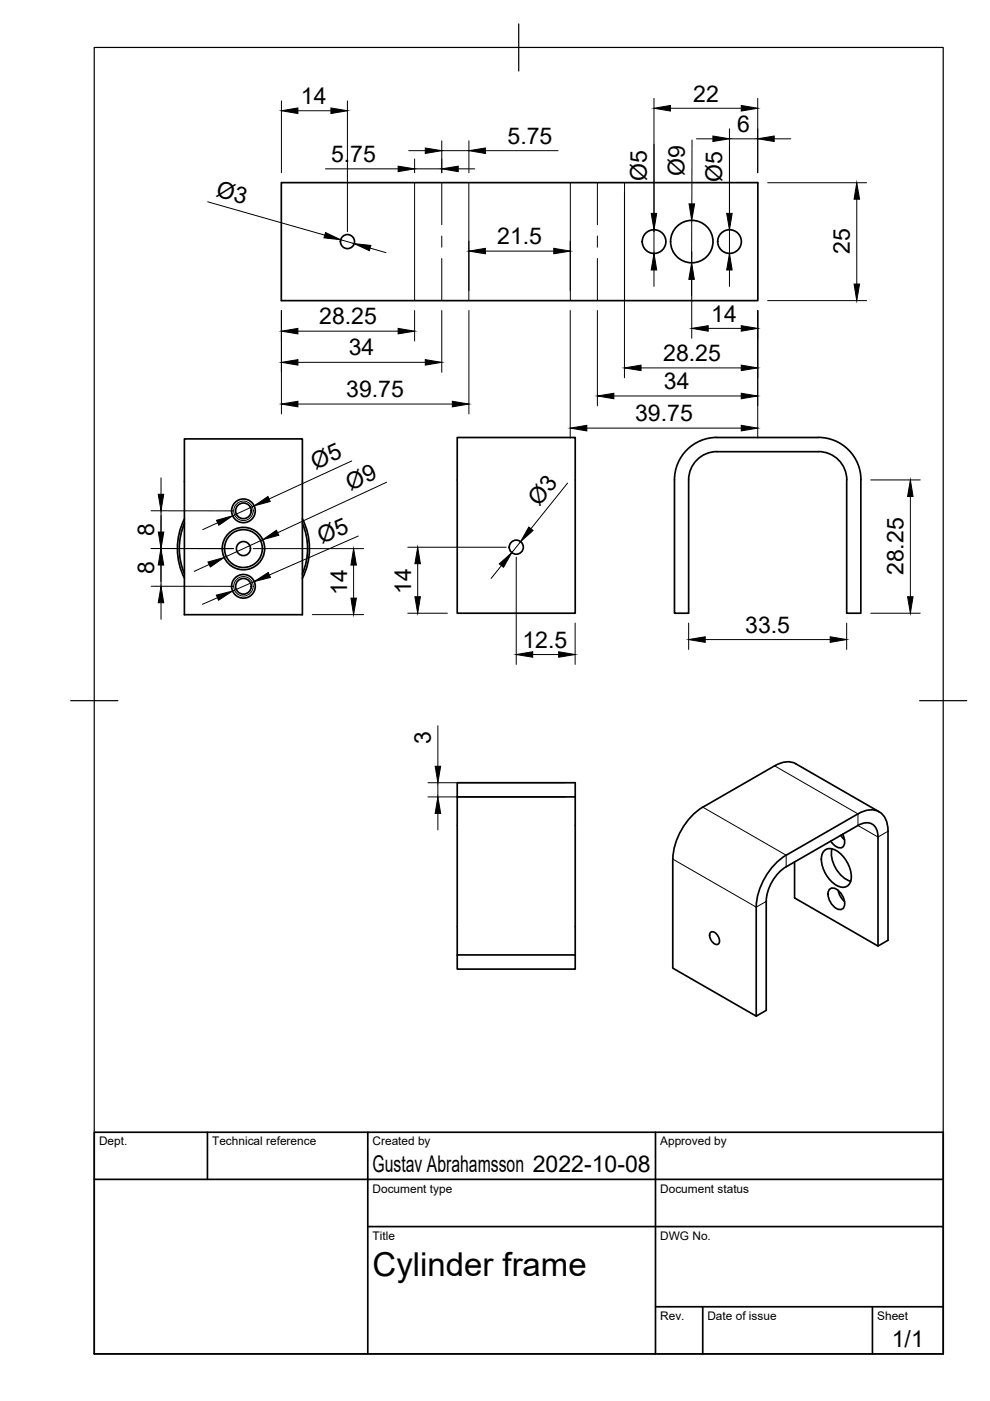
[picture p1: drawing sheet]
<svg xmlns="http://www.w3.org/2000/svg" width="210mm" height="297mm" viewBox="0 0 210 297" stroke-linecap="round" stroke-linejoin="round" font-family="sans-serif">
<!-- layer: Visible -->
<g fill="none" stroke="#000" stroke-width=".36">
<path d="M59.6 38.7h101.1v25h-101.1zM39.1 93.1h25v37.2h-25zM96.9 92.8h25.1v37.2h-25.1zM152 95.8h21.5M152 95.7a6 6 0 0 0-6 6.1v28.2h-3v-28.3a9 9 0 0 1 9-8.9l21.5-.1a9 9 0 0 1 9 9M173.5 95.7a6 6 0 0 1 6 6v28.3h3v-28.2M39.1 110a14 14 0 0 0 0 12.6M39.1 110.9a13.6 13.6 0 0 0 0 10.8M64.1 110.9a13.6 13.6 0 0 1 0 10.8M64.1 110a14 14 0 0 1 0 12.6M96.9 169v33.5h25.1M96.9 169v-3h25.1v36.5"/>
<path d="M96.9 169h25.1M149 171.1a14.1 14.1 0 0 0-6.3 11l-.1 23.2 17.7 10.1M164.2 162.4l-15.2 8.7M164.2 162.4a4.6 4.6 0 0 1 4.5-.5l17.7 10.2M176.4 180a6.4 6.4 0 0 0 4 6.8M178.3 177.1l.7 .9M178.6 176.9a2.14 2.14 0 0 1 0 2.8 2.14 2.14 0 0 1-2.5-1.4M150.6 197.7a1.28 1.28 0 0 1 1.7 1 1.14 1.14 0 0 1-.2 1.5 1.85 1.85 0 0 1-1.5-2.5zM162.5 191.1a9.4 9.4 0 0 1 4.2-7.3l15.2-8.8a2.54 2.54 0 0 1 4 .9l.3 1.6v23.1M166.7 181.3l15.2-8.7a4.1 4.1 0 0 1 5.4 .2 5.3 5.3 0 0 1 1 3.4v23.2l-2.1 1.2-17.7-10.2v-7.7M166.7 181.3a14.1 14.1 0 0 0-6.4 11v23.1l2.2-1.2v-23.1M174.7 180.4a2.31 2.31 0 0 1 3.3 .4 6.8 6.8 0 0 1 2.4 5.8 1.85 1.85 0 0 1-1.2 1.5 1.85 1.85 0 0 1-1.9-.4 6.8 6.8 0 0 1-3.1-6.2z"/>
<path d="M175.8 188.6a1.26 1.26 0 0 1 2 .3 3.3 3.3 0 0 1 1.1 3.6 1.26 1.26 0 0 1-2-.2 3.3 3.3 0 0 1-1.1-3.7zM177.7 188.8l.4 1 .9 1.3M96.9 202.5v3h25.1v-3"/>
<circle cx="73.7" cy="51.2" r="1.49"/>
<circle cx="138.7" cy="51.2" r="2.51"/>
<circle cx="146.7" cy="51.2" r="4.5"/>
<circle cx="154.7" cy="51.2" r="2.51"/>
<circle cx="51.6" cy="108.3" r="1.66"/>
<circle cx="51.6" cy="116.3" r="1.49"/>
<circle cx="51.6" cy="108.3" r="2.51"/>
<circle cx="51.6" cy="116.3" r="4"/>
<circle cx="51.6" cy="116.3" r="4.5"/>
<circle cx="109.5" cy="116" r="1.49"/>
<circle cx="51.6" cy="124.3" r="1.66"/>
<circle cx="51.6" cy="124.3" r="2.51"/>
</g>
<!-- layer: Visible Narrow -->
<g fill="none" stroke="#000" stroke-width=".21">
<path d="M87.9 38.7v25M99.4 38.7v25M120.9 38.7v25M132.4 38.7v25M149 171.1l17.7 10.2v2.5M164.2 162.4l17.7 10.2v2.4M181.9 175l4.3 2.5 2.1-1.3M142.6 182.1l17.7 10.2 2.2-1.2"/>
<circle cx="51.6" cy="108.3" r="2.06"/>
<circle cx="51.6" cy="124.3" r="2.06"/>
</g>
<!-- layer: Center Lines -->
<path d="M93.7 38.7v9M126.7 38.7v9M93.7 50v2.4M93.7 54.8v8.9M126.7 50v2.4M126.7 54.8v8.9" fill="none" stroke="#000" stroke-width=".21"/>
<!-- layer: Border -->
<path d="M20 10.1h180v276.9h-180zM110 5.1v10M15 148.6h10M195 148.6h10" fill="none" stroke="#000" stroke-width=".25"/>
<!-- layer: TitleBlock -->
<path d="M20 240.1h180v46.9h-180zM20 250h180M44 240.1v9.9M78 240.1v46.9M139 240.1v46.9M78 260.1h122M139 277.1h61M149 277.1v9.9M185 277.1v9.9" fill="none" stroke="#000" stroke-width=".36"/>
<!-- layer: Dimensions -->
<g fill="none" stroke="#000" stroke-width=".21">
<path d="M59.7 21.4v15.2M63.2 23.5h7M69 35.8h15.4M73.7 21.4v27.7M86.7 31.9h3.5M87.9 33.7v2.9M87.9 35.8h5.8M93.7 29.9v6.7M93.7 31.9h5.7M97.2 35.8h3.5M99.4 29.9v6.7M102.9 31.9h15.4"/>
<path d="M138.7 20.9v32.8M142.2 23h15M146.7 29.7v13.5M147.7 29.4h3.5M154.7 27.3v26.4M154.7 29.4h6M160.7 20.9v15.7M162.8 38.7h20.9M164.1 29.4h3.6M44 42.8l24.9 7.1M72.2 50.8l2.9 .9M78.5 52.6l3.3 1"/>
<path d="M99.4 51.1v10.5M102.9 53.2h14.5M120.9 51.1v10.5M132.4 40.8v39.3M138.7 57.2v3.5M146.6 59.2v3.5M146.7 46.7v25M154.7 57.2v3.5M181.7 42.2v18M59.7 65.8v22M63.2 70.2h21.2M63.2 76.8h27"/>
<path d="M87.9 65.8v6.5M93.7 65.8v13.1M99.4 65.8v22M120.9 65.8v27.1M126.7 65.8v20.2M135.9 78h21.3M150.2 69.6h7M160.7 65.8v27.1M162.8 63.7h20.9M63.2 85.7h32.7M74.6 97.7l-17.6 8.1M124.4 90.8h32.8"/>
<path d="M130.2 84h27M32 116.3h17.5M32 108.3h17.5M34.1 101.3v3.5M34.1 108.3v16M34.2 109.3l-.1 3.5M44.3 119.7l-3.1 1.4M46.2 110.8l-3.2 1.5M53.7 116.3h23.4M53.9 107.3l-4.6 2.1M55.7 114.4l-8.2 3.8M75 119.8v7"/>
<path d="M76 113.7l-18.9 8.2M82 102.2l-23.1 10.8M86.5 116h20.8M88.6 119.5v7M106.3 119.9l-2.2 2.7M109.5 118.1v22.8M110.4 114.8l-1.9 2.4M120.3 102.4l-7.7 9.7M184.6 101.8h10.5M193 105.3v21.2M32 124.3h17.5M34.1 127.8v3.5"/>
<path d="M46.1 126.7l-3.2 1.4M53.9 123.3l-4.6 2M66.2 130.3h10.9M86.5 130h8.3M112.9 138.8h5.5M121.9 132.1v8.8M146 132.1v5.6M149.5 135.6h26.5M179.5 132.1v5.6M184.6 130h10.5M92.8 153.9v8.6M90.7 166h29.1"/>
<path d="M90.7 169h29.1M92.8 166v3M92.8 172.5v3.5"/>
</g>
<g fill="#000" stroke="#000" stroke-width=".21">
<path d="M59.7 23.5l3.5-.6v1.2zM70.2 22.9l3.5 .6-3.5 .6zM84.4 35.2l3.5 .6-3.5 .6zM90.2 31.4l3.5 .5-3.5 .6zM93.7 35.8l3.5-.6v1.2zM99.4 31.9l3.5-.5v1.1zM138.7 23l3.5-.6v1.1zM151.2 28.8l3.5 .6-3.5 .6zM157.2 22.4l3.5 .6-3.5 .5zM160.7 29.4l3.4-.6v1.2zM69 49.3l3.2 1.5-3.5-.4zM75.1 51.7l3.5 .3-.3 1.2z"/>
<path d="M99.4 53.2l3.5-.6v1.2zM117.4 52.6l3.5 .6-3.5 .6zM138.7 53.7l.5 3.5h-1.1zM138.1 45.2h1.1l-.5 3.5zM146.6 55.7l.6 3.5h-1.2zM146.1 43.2h1.2l-.6 3.5zM154.7 53.7l.5 3.5h-1.1zM154.1 45.2h1.1l-.5 3.5zM181.7 38.7l.5 3.5h-1.1zM59.7 70.2l3.5-.6v1.2zM59.7 76.8l3.5-.6v1.2zM84.4 69.6l3.5 .6-3.5 .6z"/>
<path d="M90.2 76.2l3.5 .6-3.5 .6zM132.4 78l3.5-.6v1.2zM146.7 69.6l3.5-.5v1.1zM157.2 69.1l3.5 .5-3.5 .6zM157.2 77.4l3.5 .6-3.5 .6zM181.1 60.2h1.1l-.5 3.5zM59.7 85.7l3.5-.6v1.2zM95.9 85.1l3.5 .6-3.5 .6zM120.9 90.8l3.5-.6v1.2zM126.7 84l3.5-.6v1.1zM157.2 83.4l3.5 .6-3.5 .5zM157.2 90.2l3.5 .6-3.5 .6z"/>
<path d="M33.5 104.8h1.2l-.6 3.5zM34.1 116.3l.6 3.5h-1.2zM33.6 112.8h1.1l-.6 3.5zM44.1 119.2l3.4-1-2.9 2zM45.9 110.3l3.4-.9-2.9 2zM53.9 107.3l2.9-2 .5 1zM55.7 114.4l2.9-2 .5 1.1zM75 116.3l.6 3.5h-1.2zM88.6 116l.5 3.5h-1.1zM105.9 119.6l2.6-2.4-1.7 3.1zM112.1 111.7l.9 .8-2.6 2.3zM193 101.8l.6 3.5h-1.2z"/>
<path d="M34.1 124.3l.6 3.5h-1.2zM45.9 126.2l3.4-.9-3 2zM53.9 123.3l3-1.9 .4 1zM74.4 126.8h1.2l-.6 3.5zM88 126.5h1.1l-.5 3.5zM109.5 138.8l3.4-.6v1.1zM118.4 138.2l3.5 .6-3.5 .5zM146 135.6l3.5-.6v1.2zM176 135l3.5 .6-3.5 .6zM192.4 126.5h1.2l-.6 3.5zM92.8 169l.6 3.5h-1.1zM92.3 162.5h1.1l-.6 3.5z"/>
</g>
<text font-size="7" x="79" y="270.6">Cylinder frame</text>
<g font-size="4.9">
<text x="63.8" y="22.1">14</text>
<text x="147" y="21.6">22</text>
<text x="156.3" y="28">6</text>
<text x="70.2" y="34.3">5.75</text>
<text x="107.6" y="30.5">5.75</text>
<text x="45.6" y="41.6" transform="rotate(16 45.6 41.6)">Ø3</text>
<text x="137.1" y="38.3" transform="rotate(-90 137.1 38.3)">Ø5</text>
<text x="145.2" y="37.4" transform="rotate(-90 145.2 37.4)">Ø9</text>
<text x="153.1" y="38.5" transform="rotate(-90 153.1 38.5)">Ø5</text>
<text x="105.4" y="51.8">21.5</text>
<text x="180.2" y="53.9" transform="rotate(-90 180.2 53.9)">25</text>
<text x="67.7" y="68.8">28.25</text>
<text x="150.8" y="68.2">14</text>
<text x="74" y="75.4">34</text>
<text x="140.6" y="76.5">28.25</text>
<text x="140.8" y="82.5">34</text>
<text x="73.4" y="84.2">39.75</text>
<text x="134.7" y="89.3">39.75</text>
<text x="66.9" y="99.6" transform="rotate(-25 66.9 99.6)">Ø5</text>
<text x="74.3" y="104.1" transform="rotate(-25 74.3 104.1)">Ø9</text>
<text x="114.3" y="107.5" transform="rotate(-51 114.3 107.5)">Ø3</text>
<text x="32.7" y="113.7" transform="rotate(-90 32.7 113.7)">8</text>
<text x="68.3" y="115.3" transform="rotate(-24 68.3 115.3)">Ø5</text>
<text x="32.7" y="121.7" transform="rotate(-90 32.7 121.7)">8</text>
<text x="87.2" y="125.9" transform="rotate(-90 87.2 125.9)">14</text>
<text x="191.6" y="122" transform="rotate(-90 191.6 122)">28.25</text>
<text x="73.6" y="126.2" transform="rotate(-90 73.6 126.2)">14</text>
<text x="110.8" y="137.3">12.5</text>
<text x="158" y="134.1">33.5</text>
<text x="91.4" y="157.8" transform="rotate(-90 91.4 157.8)">3</text>
<text x="79" y="248.5">Gustav Abrahamsson 2022-10-08</text>
<text x="189.1" y="285.7">1/1</text>
</g>
<g font-size="2.5">
<text x="21" y="242.9">Dept.</text>
<text x="45" y="242.9">Technical reference</text>
<text x="79" y="242.9">Created by</text>
<text x="140" y="242.9">Approved by</text>
<text x="79" y="252.8">Document type</text>
<text x="140" y="252.8">Document status</text>
<text x="79" y="262.9">Title</text>
<text x="140" y="262.9">DWG No.</text>
<text x="140" y="279.9">Rev.</text>
<text x="150" y="279.9">Date of issue</text>
<text x="186" y="279.9">Sheet</text>
</g>
</svg>
